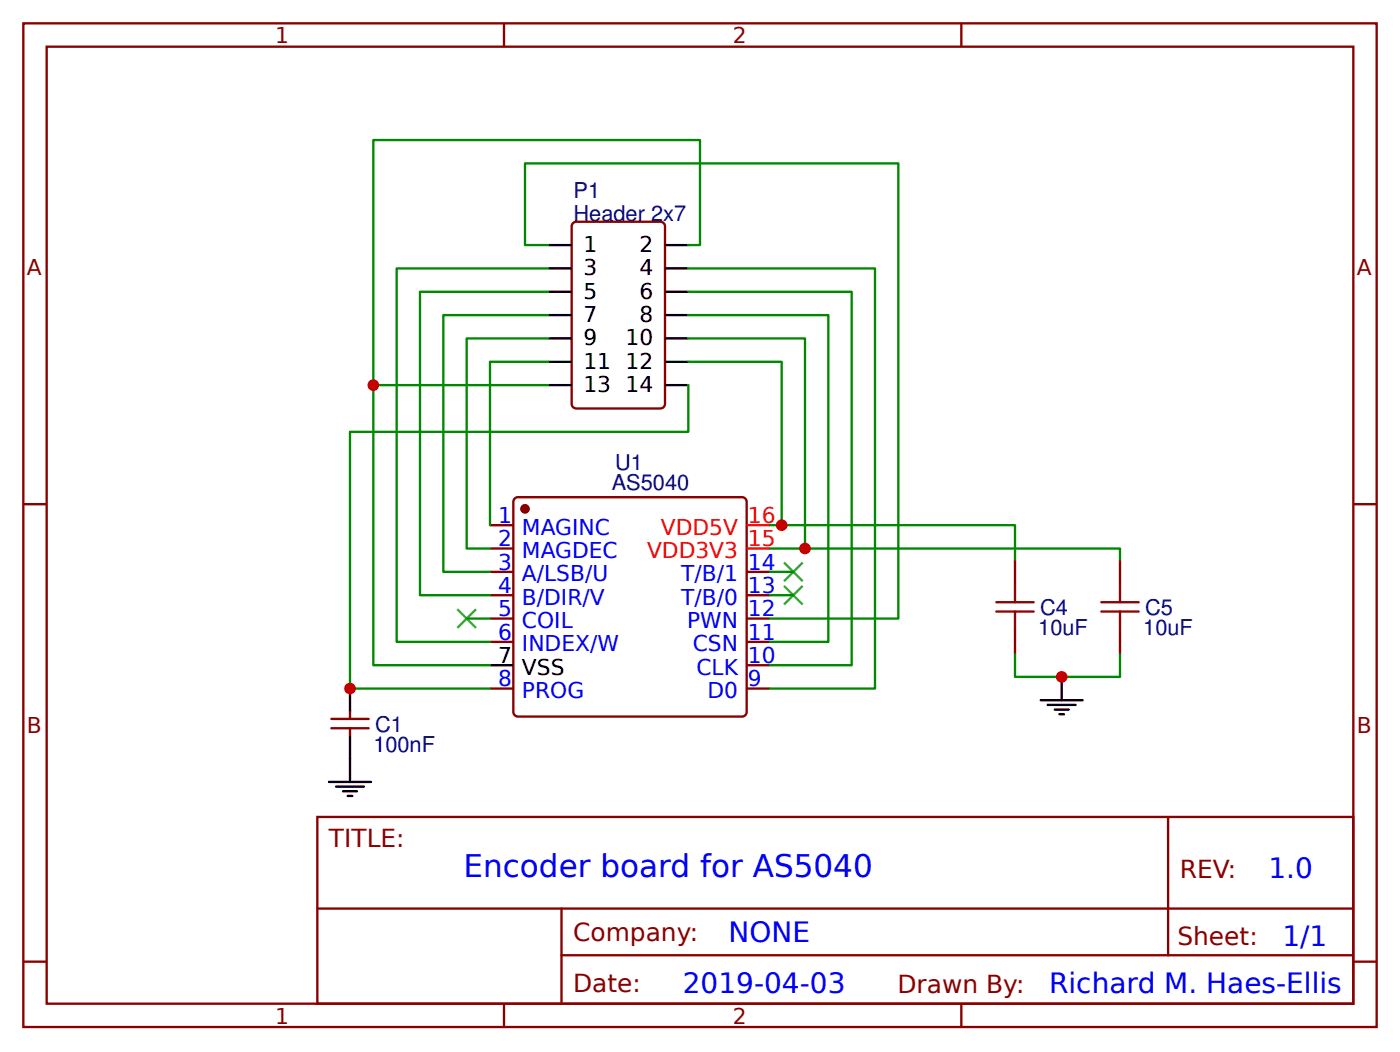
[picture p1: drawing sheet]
<svg xmlns="http://www.w3.org/2000/svg" width="159mm" height="119mm" viewBox="0 0 159 119" stroke-linecap="round" stroke-linejoin="round" font-family="sans-serif">
<g fill="none" stroke="#800" stroke-width=".26">
<path d="M2.6 2.6h153.5v113.8h-153.5zM5.3 5.3h148.2v108.5h-148.2zM57.1 2.6v2.7M109 2.6v2.7M65.1 25.2l.3-.1h9.5l.2 .1 .2 .2 .1 .3v20.1l-.1 .2-.2 .2-.2 .1h-9.5l-.3-.1-.2-.2-.1-.2v-20.1l.1-.3zM2.6 57.1h2.7M55.6 59.5h2.6M58.3 56.6l.2-.2h.2h25.4h.3l.2 .2 .1 .3v23.8l-.1 .3-.2 .2h-.3h-25.4h-.2l-.2-.2-.1-.3v-23.8zM153.5 57.1h2.6M55.6 62.2h2.6M55.6 64.8h2.6M55.6 67.5h2.6"/>
<path d="M55.6 70.1h2.6M55.6 72.8h2.6M55.6 78.1h2.6M84.7 64.8h2.6M84.7 67.5h2.6M84.7 70.1h2.6M84.7 72.8h2.6M84.7 78.1h2.6M84.7 75.4h2.6M115.1 63.5v2.6M115.1 71.4v2.7M127 63.5v2.6"/>
<path d="M127 71.4v2.7M36 92.6h117.5v21.2h-117.5zM37.6 81.5h4.2M37.6 82.5h4.2M39.7 80.7v.8M39.7 82.5v.8M132.5 92.6v15.7M2.6 109h2.7M36 103h117.4M57.1 113.8v2.6M63.7 108.3h89.7M63.7 103v10.6"/>
<path d="M109 113.8v2.6M153.5 109h2.6"/>
</g>
<circle cx="59.5" cy="57.7" r=".4" fill="#800" stroke="#800" stroke-width=".26"/>
<g fill="none" stroke="#000" stroke-width=".26">
<path d="M62.2 27.8h2.6M62.2 30.4h2.6M62.2 33.1h2.6M62.2 35.7h2.6M62.2 38.4h2.6M75.4 27.8h2.7M75.4 30.4h2.7M75.4 33.1h2.7M75.4 35.7h2.7M75.4 38.4h2.7M62.2 41h2.6M62.2 43.7h2.6"/>
<path d="M75.4 41h2.7M75.4 43.7h2.7M39.7 78.1v2.6M55.6 75.4h2.6M118 79.4h4.8M118.8 79.9h3.2M120.4 76.7v2.7M37.3 88.6h4.8M38.1 89.2h3.2M38.9 89.7h1.6M39.4 90.2h.6M39.7 83.3v5.3"/>
<path d="M119.6 80.4h1.6M120.1 81h.5"/>
</g>
<path d="M84.7 59.5h2.6M84.7 62.2h2.6" fill="none" stroke="#f00" stroke-width=".26"/>
<g fill="none" stroke="#080" stroke-width=".26">
<path d="M62.2 27.8h-2.7v-9.3h42.4v51.6h-14.6M62.2 30.4h-17.2v42.4h10.6M62.2 38.4h-9.3v23.8h2.7M62.2 35.7h-11.9v29.1h5.3M62.2 33.1h-14.6v34.4h8M78.1 27.8h1.3v-11.9h-37.1v27.8M78.1 38.4h13.2v23.8h-4M78.1 35.7h15.8v37.1h-6.6M78.1 33.1h18.5v42.3h-9.3M78.1 30.4h21.1v47.7h-11.9M62.2 41h-6.6v18.5M62.2 43.7h-19.9v31.7h13.3"/>
<path d="M78.1 43.7v5.2h-38.4v29.2h15.9M78.1 41h10.5v18.5h-1.3M88.6 59.5h26.5v4M52.9 70.1h2.7M87.3 64.8h2.7M87.3 67.5h2.7M91.3 62.2h35.7v1.3M115.1 74.1v2.6h11.9v-2.6"/>
</g>
<g fill="#000" stroke="#3c3" stroke-width=".26">
<path d="M51.9 69.1l2.1 2.1zM54 69.1l-2.1 2.1z"/>
<path d="M88.9 63.8l2.1 2.1zM91 63.8l-2.1 2.1z"/>
<path d="M88.9 66.4l2.1 2.1zM91 66.4l-2.1 2.1z"/>
</g>
<path d="M113 69.3h4.2M113 68.3h4.2M115.1 66.1v2.2M115.1 69.3v2.1M124.9 69.3h4.2M124.9 68.3h4.2M127 66.1v2.2M127 69.3v2.1" fill="none" stroke="#a00000" stroke-width=".26"/>
<g fill="#c00">
<circle cx="120.4" cy="76.7" r=".66"/>
<circle cx="88.6" cy="59.5" r=".66"/>
<circle cx="42.3" cy="43.7" r=".66"/>
<circle cx="91.3" cy="62.2" r=".66"/>
<circle cx="39.7" cy="78.1" r=".66"/>
</g>
<text font-size="3.5" fill="#00f" x="52.6" y="99.4">Encoder board for AS5040</text>
<g font-size="3.2" fill="#00f">
<text x="143.8" y="99.5">1.0</text>
<text x="82.6" y="106.7">NONE</text>
<text x="145.4" y="107.3">1/1</text>
<text x="77.4" y="112.6">2019-04-03</text>
<text x="119" y="112.5">Richard M. Haes-Ellis</text>
</g>
<g font-size="2.8" fill="#800">
<text x="37.3" y="96">TITLE:</text>
<text x="133.8" y="99.5">REV:</text>
<text x="65" y="106.7">Company:</text>
<text x="133.5" y="107.2">Sheet:</text>
<text x="65" y="112.4">Date:</text>
<text x="101.8" y="112.5">Drawn By:</text>
</g>
<g font-size="2.5" fill="#800">
<text x="31.2" y="4.9">1</text>
<text x="83.1" y="4.9">2</text>
<text x="3" y="31.2">A</text>
<text x="153.9" y="31.2">A</text>
<text x="3" y="83.1">B</text>
<text x="153.9" y="83.1">B</text>
<text x="31.2" y="116">1</text>
<text x="83.1" y="116">2</text>
</g>
<g font-size="2.5" fill="#000080">
<text x="65" y="22.4">P1</text>
<text x="65" y="25.1">Header 2x7</text>
<text x="69.8" y="53.3">U1</text>
<text x="69.4" y="55.6">AS5040</text>
<text x="117.9" y="69.7">C4</text>
<text x="129.9" y="69.7">C5</text>
<text x="117.7" y="72">10uF</text>
<text x="129.6" y="72">10uF</text>
<text x="42.5" y="83">C1</text>
<text x="42.3" y="85.2">100nF</text>
</g>
<g font-size="2.5">
<text x="66.1" y="28.6">1</text>
<text x="72.5" y="28.6">2</text>
<text x="66.1" y="31.2">3</text>
<text x="66.1" y="33.9">5</text>
<text x="72.5" y="31.2">4</text>
<text x="72.5" y="33.9">6</text>
<text x="66.1" y="36.5">7</text>
<text x="66.1" y="39.2">9</text>
<text x="66.1" y="41.8">11</text>
<text x="70.9" y="39.2">10</text>
<text x="70.9" y="41.8">12</text>
<text x="72.5" y="36.5">8</text>
<text x="66.1" y="44.4">13</text>
<text x="70.9" y="44.4">14</text>
<text x="56.5" y="75.1">7</text>
<text x="59.2" y="76.5">VSS</text>
</g>
<g font-size="2.5" fill="#00f">
<text x="56.5" y="59.3">1</text>
<text x="56.5" y="61.9">2</text>
<text x="56.5" y="64.6">3</text>
<text x="59.2" y="60.6">MAGINC</text>
<text x="59.2" y="63.2">MAGDEC</text>
<text x="59.2" y="65.9">A/LSB/U</text>
<text x="77.2" y="65.9">T/B/1</text>
<text x="84.8" y="64.6">14</text>
<text x="56.5" y="67.2">4</text>
<text x="56.5" y="69.8">5</text>
<text x="59.2" y="68.5">B/DIR/V</text>
<text x="59.2" y="71.2">COIL</text>
<text x="77.2" y="68.5">T/B/0</text>
<text x="77.9" y="71.2">PWN</text>
<text x="84.8" y="69.8">12</text>
<text x="84.8" y="67.2">13</text>
<text x="56.5" y="72.5">6</text>
<text x="56.5" y="77.8">8</text>
<text x="59.2" y="73.8">INDEX/W</text>
<text x="78.5" y="73.8">CSN</text>
<text x="79" y="76.5">CLK</text>
<text x="84.8" y="77.8">9</text>
<text x="84.8" y="75.1">10</text>
<text x="84.8" y="72.5">11</text>
<text x="59.2" y="79.1">PROG</text>
<text x="80.2" y="79.1">D0</text>
</g>
<g font-size="2.5" fill="#f00">
<text x="84.8" y="59.3">16</text>
<text x="73.4" y="63.2">VDD3V3</text>
<text x="74.9" y="60.6">VDD5V</text>
<text x="84.8" y="61.9">15</text>
</g>
</svg>
